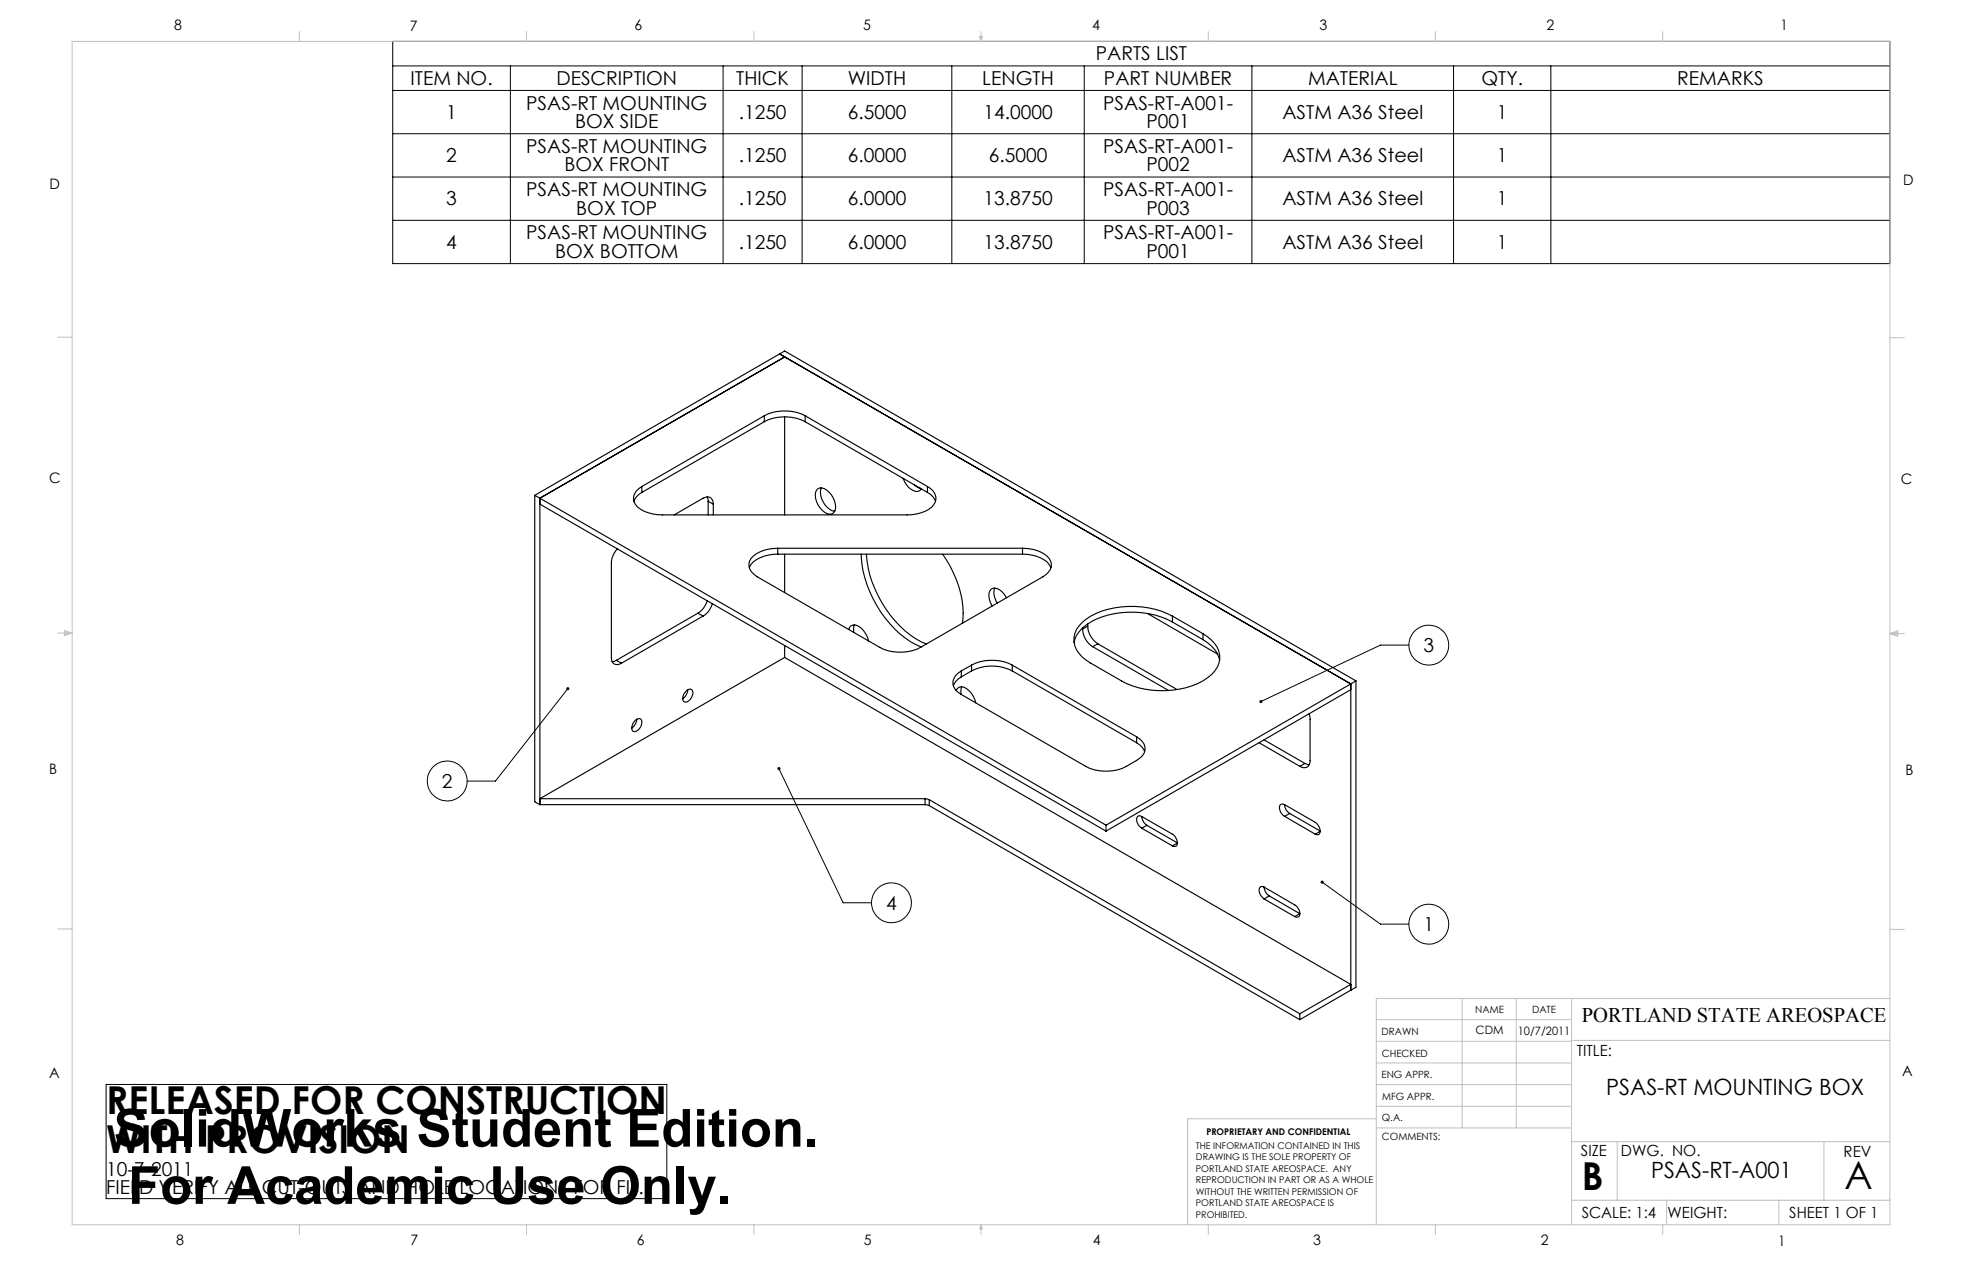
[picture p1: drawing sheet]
<svg xmlns="http://www.w3.org/2000/svg" width="432mm" height="279mm" viewBox="0 0 432 279" stroke-linecap="round" stroke-linejoin="round" font-family="sans-serif">
<g fill="none" stroke="#000" stroke-width=".22">
<path d="M86.4 9.1h329.5v48.9h-329.5zM86.4 14.5h329.5M86.4 19.9h329.5M112.3 14.5v43.5M159.1 14.5v43.5M176.5 14.5v43.5M209.5 14.5v43.5M238.6 14.5v43.5M275.5 14.5v43.5M319.9 14.5v43.5M341.3 14.5v43.5M86.4 29.4h329.5"/>
<path d="M86.4 38.9h329.5M86.4 48.5h329.5M125 151.5l-16 20.3h-6.2M310.1 141.9h-6.3l-26.3 12.4M171.4 169.1l14.2 29.5h6.2M291 194.1l12.8 9.2h6.3M23.4 238.6h123.4v25.1h-123.4z"/>
<circle cx="314.4" cy="141.9" r="4.4"/>
<circle cx="98.4" cy="171.8" r="4.4"/>
<circle cx="196.2" cy="198.6" r="4.4"/>
<circle cx="314.5" cy="203.3" r="4.4"/>
</g>
<g fill="none" stroke="#c0c0c0" stroke-width=".22">
<path d="M15.9 9.1h400v260.4h-400zM65.9 6.9v2.2M115.9 6.9v2.2M165.9 6.9v2.2M215.6 8h.6l-.3 1.1zM215.7 8l.2 1.1M215.9 6.9v2.2M216 8l-.1 1.1M265.9 6.9v2.2M315.9 6.9v2.2M365.9 6.9v2.2M12.7 74.2h3.2"/>
<path d="M415.9 74.3h3.2M12.7 139.3h3.2M14.2 139.1l1.7 .2M14.2 138.7l1.7 .6-1.7 .5zM15.9 139.3l-1.7 .3M415.9 139.4h3.2M415.9 139.4l1.8-.6v1.2zM415.9 139.4l1.8 .3M417.7 139.2l-1.8 .2M12.7 204.4h3.2M321.8 219.7v28.4M333.7 219.7v28.4"/>
<path d="M345.9 219.7v49.8M415.9 204.5h3.2M415.9 219.7h-113v49.8M302.9 233.9h43M302.9 229.1h43M302.9 224.3h43M302.9 238.6h43M345.9 228.9h70M302.9 248.1h43M302.9 243.4h43M302.9 246.1h-41.5v23.4M345.9 251.2h70"/>
<path d="M355.9 251.2v12.9M401.4 251.2v12.9M65.9 269.5v2.1M115.9 269.5v2.1M165.9 269.5v2.1M215.9 269.5v2.1M215.9 269.5l.3 .8h-.6zM265.9 269.5v2.1M315.9 269.5v2.1M345.9 264.1h70M365.9 269.5v2.1M366.8 264.1v5.4"/>
<path d="M391.5 264.1v5.4"/>
</g>
<path d="M290.8 193.8l.2 .3-.3-.2a.34 .34 0 0 0 .2 .5 .34 .34 0 0 0 .4-.4 .34 .34 0 0 0-.5-.2zM171.1 168.9a.34 .34 0 0 0 .2 .5 .34 .34 0 0 0 .4-.3 .34 .34 0 0 0-.4-.3l.1 .3-.1-.3zM124.7 151.3a.34 .34 0 0 0 0 .5 .34 .34 0 0 0 .5-.1 .34 .34 0 0 0 0-.5l-.2 .3 .2-.3zM277.3 154.1l-.1 .4 .3-.2-.3 .2a.34 .34 0 0 0 .4 .2 .34 .34 0 0 0 .2-.5 .34 .34 0 0 0-.5-.1z" fill="#000"/>
<g fill="none" stroke="#000" stroke-width=".25">
<path d="M171.6 77.9l125.7 72.6M171.6 77.9l1.1 .6-53.9 31.1M171.6 77.9l-53.9 31.1M171.6 77.9l1.1-.7 125.7 72.6M168.2 91.5a10 10 0 0 1 9 0M168.2 92.8a10 10 0 0 1 9 0M168.2 91.5l-26.9 15.5M168.2 91.5v1.3M168.2 92.8l-26.9 15.5M172.7 91.7v21.6M177.2 91.5l26.9 15.5M177.2 91.5v1.3"/>
<path d="M177.2 92.8l26.9 15.5M117.7 109l1.1 .6M117.7 109v67.4l1.1 .6M118.8 109.6v67.4M118.8 109.6l124.6 71.9M118.8 110.9l124.6 71.9M141.3 107a2.71 2.71 0 0 0-1.9 2.5 2.71 2.71 0 0 0 1.6 2.6 9.1 9.1 0 0 0 4.8 1.2h53.8a7.6 7.6 0 0 0 5.9-2.3 2.44 2.44 0 0 0-.7-3.5l-.7-.5M141.3 108.3a3.5 3.5 0 0 0-1.8 2M141.3 107v1.3M155.6 109.3l.3 1M155.9 110.3l1.1 .6M155.9 110.3v3"/>
<path d="M157 110.9a1.39 1.39 0 0 0-.7-1.4 1.39 1.39 0 0 0-1.6 .1l-6.3 3.7M157 110.9v2.4M180 107.5a2.41 2.41 0 0 1 3 1.3 3.9 3.9 0 0 1 .7 3.8 1.41 1.41 0 0 1-2.3 0 4.3 4.3 0 0 1-1.7-4.7zM180.7 107.3a4.4 4.4 0 0 0 3 5.2M198.8 105.2v.1a4.1 4.1 0 0 0 2.7 2.8 1.12 1.12 0 0 0 1.3-.6M201.2 106.6l.9 .7 .5 .2M204.1 108.3a3.5 3.5 0 0 1 1.8 2M204.1 107v1.3M135.9 120.8l-.7 .9a4.1 4.1 0 0 0-.7 2.2v20.7a1.34 1.34 0 0 0 .7 1.5 1.34 1.34 0 0 0 1.6-.2M153.6 134.9l1.1 .6M153.6 134.9l-18 10.4M154.7 135.5l-17.9 10.4"/>
<path d="M155.7 132.2l-.8 1.5-1.3 1.2M156.8 132.8l-.5 1.1a3.9 3.9 0 0 1-1.6 1.6M171.2 120.6a7.8 7.8 0 0 0-5.9 2.3 2.47 2.47 0 0 0 .7 3.5l27.6 16a10 10 0 0 0 9 0l26.9-15.5a2.72 2.72 0 0 0 1.4-4 7.3 7.3 0 0 0-5.9-2.3M171.2 121.9a7.8 7.8 0 0 0-5.9 2.3l-.4 .7M171.2 120.6h53.8M171.2 120.6v1.3M171.2 121.9h53.8M172.7 121.9v8.5M186.8 138.5a1.4 1.4 0 0 1 1-1 1.4 1.4 0 0 1 1.4 .4 5.3 5.3 0 0 1 1.9 3.1M188 137.5l-.1 .3v1.3M189.5 121.9a24.9 24.9 0 0 0 10.9 19.3l2.4 1.1M190.7 121.9a25 25 0 0 0 10.9 18.6l2.3 1.2"/>
<path d="M207.5 121.9a22.2 22.2 0 0 1 4.3 15.2M218.9 129.4a3.7 3.7 0 0 0 .6 3.3M221.5 131.5a3.2 3.2 0 0 0-2.9-2.1 2.06 2.06 0 0 0-.7 2.9l.5 1M225 121.9a7.6 7.6 0 0 1 5.9 2.3l.4 .7M225 120.6v1.3M238.3 138.4a4.8 4.8 0 0 0 2.2 3.9M238.3 138.1v.3M239.4 137.8a4.9 4.9 0 0 0 2.2 3.8M239.4 137.8l-1.1 .6M239.4 137.3v.5M252.6 135l15.4 8.9M258 135.5a20 20 0 0 0-17.9 0 6.3 6.3 0 0 0-3.7 5.7 6.7 6.7 0 0 0 3.7 4.7l6.7 3.9a19.7 19.7 0 0 0 18 0 6.2 6.2 0 0 0 3.6-5.6 6.7 6.7 0 0 0-3.6-4.8"/>
<path d="M258 136.8a19.7 19.7 0 0 0-17.9 0 6.7 6.7 0 0 0-3.7 4.6M258 135.5l6.8 3.9M258 135.5v1.3M258 136.8l6.8 3.9M264.8 139.4v1.3M135.6 145.3l-.9 .3M135.6 145.3l1.2 .6M139.6 158.7a.98 .98 0 0 1 1.6-.2 1.88 1.88 0 0 1-1.9 2.4 1.67 1.67 0 0 1 .3-2.2zM140.2 158.2a2.59 2.59 0 0 1-1.2 2M151.2 151.9l.4-.2a.69 .69 0 0 1 .9 .7 2.12 2.12 0 0 1-1.7 2.1 .87 .87 0 0 1-.5-1.3l.2-.5zM151.4 151.8a2.59 2.59 0 0 1-1.2 1.9M172.7 144.6l124.6 72-11.2 6.4"/>
<path d="M172.7 144.6l-53.9 31.1h84.8M172.7 142v2.6M210.4 151.9a1.41 1.41 0 0 1 2.4-.3 4.9 4.9 0 0 1 1.9 3M211.6 147.6a2.75 2.75 0 0 0-1.3 4.2l1.3 1 27.3 15.8a10.4 10.4 0 0 0 11.3-1.3 2.65 2.65 0 0 0 1.2-4.1l-1.2-1.1M211.6 148.9a3.7 3.7 0 0 0-1.8 1.9M211.6 147.6v1.3M211.6 151.1l-.1 .9v.8M213.8 146.3a9.9 9.9 0 0 1 9 0M213.8 147.6a9.9 9.9 0 0 1 9 0M213.8 146.3l-2.2 1.3M213.8 146.3v1.3M213.8 147.6l-2.2 1.3"/>
<path d="M222.8 146.3l27.4 15.8M222.8 146.3v1.3M222.8 147.6l27.4 15.8M240.5 142.3l16.7 9.6M241.6 141.6l-1.1 .7M241.6 141.6l17.4 10.1M264.8 140.7a7 7 0 0 1 3.6 4.6M288.1 157.1l.2 1.1v9.1a1.37 1.37 0 0 1-.6 1.5 1.37 1.37 0 0 1-1.6-.2M297.3 150.5v67.3M297.3 150.5l-53.9 31M297.3 151.7l-53.9 31.1M298.4 149.8v67.4l-1.1 .6"/>
<path d="M298.4 149.8l-1.1 .7M118.8 177h84.8M203.6 175.7l.9 .2M203.6 177l.9 .2M203.6 175.7v1.3M204.5 175.9l81.6 47.1M204.5 175.9v1.3M204.5 177.2l81.6 47.1M250.2 163.4a3.7 3.7 0 0 1 1.7 1.9M250.2 162.1v1.3M251.3 179.6l6.7 3.9a2.15 2.15 0 0 1 1 2.5l-.6 .2-.4-.1M251.3 179.6l-.8-.1a1.73 1.73 0 0 0 .8 2.7"/>
<path d="M251.3 179.6a2.44 2.44 0 0 0 1.1 2M277.1 163.4l9 5.2M278.2 162.8l9 5.2M282.7 177l-.7-.1a1.6 1.6 0 0 0 .3 2.4l.4 .3M282.7 177l6.8 3.9a2.15 2.15 0 0 1 .9 2.5l-.2 .2-.7-.1M282.7 177a2.34 2.34 0 0 0 1.1 2M282.7 179.6l6.8 3.9M283.8 179l6.8 3.8-1.1 .7M283.8 179l-1.1 .6M287.2 168l.9 .2M287.2 168l-1.1 .6M243.4 181.5v1.3"/>
<path d="M251.3 182.2l6.7 3.9M252.4 181.6l6.8 3.9-1.2 .6M252.4 181.6l-1.1 .6M278.2 195.2a.66 .66 0 0 0-.7-.2 .66 .66 0 0 0-.4 .6 2.41 2.41 0 0 0 1.1 2.2M278.2 195.2l6.7 3.9a2.12 2.12 0 0 1 1 2.5l-.6 .2-.4-.2M278.2 195.2v.2a2.52 2.52 0 0 0 1.1 1.7M278.2 197.8l6.7 3.8M279.3 197.1l6.8 3.9-1.2 .6M279.3 197.1l-1.1 .7M297.3 217.8l-11.2 6.5M286.1 223v1.3"/>
</g>
<g font-size="11.5">
<text x="25" y="252.3">SolidWorks Student Edition.</text>
<text x="28.2" y="264.9">For Academic Use Only.</text>
</g>
<g font-size="8.5">
<text x="23.4" y="245.2">RELEASED FOR CONSTRUCTION</text>
<text x="23.4" y="253.7">WITH PROVISION</text>
<text x="348.1" y="261.8">B</text>
<text x="405.9" y="261.6">A</text>
</g>
<g font-size="4.9">
<text x="353.5" y="241">PSAS-RT MOUNTING BOX</text>
<text x="363.4" y="259.2">PSAS-RT-A001</text>
</g>
<text font-size="4.6" x="348.1" y="224.8">PORTLAND STATE AREOSPACE</text>
<g font-size="4.2">
<text x="241.2" y="13.3">PARTS LIST</text>
<text x="90.4" y="18.7">ITEM NO.</text>
<text x="122.5" y="18.7">DESCRIPTION</text>
<text x="162.1" y="18.7">THICK</text>
<text x="186.6" y="18.7">WIDTH</text>
<text x="216.2" y="18.7">LENGTH</text>
<text x="243" y="18.7">PART NUMBER</text>
<text x="287.9" y="18.7">MATERIAL</text>
<text x="326" y="18.7">QTY.</text>
<text x="369.1" y="18.7">REMARKS</text>
<text x="98.2" y="26.1">1</text>
<text x="115.8" y="24.1">PSAS-RT MOUNTING</text>
<text x="126.6" y="28.2">BOX SIDE</text>
<text x="162.6" y="26.1">.1250</text>
<text x="186.6" y="26.1">6.5000</text>
<text x="216.4" y="26.1">14.0000</text>
<text x="242.8" y="24.1">PSAS-RT-A001-</text>
<text x="252.3" y="28.2">P001</text>
<text x="282.2" y="26.1">ASTM A36 Steel</text>
<text x="329.4" y="26.1">1</text>
<text x="98.2" y="35.7">2</text>
<text x="115.8" y="33.6">PSAS-RT MOUNTING</text>
<text x="162.6" y="35.7">.1250</text>
<text x="186.6" y="35.7">6.0000</text>
<text x="217.6" y="35.7">6.5000</text>
<text x="242.8" y="33.6">PSAS-RT-A001-</text>
<text x="282.2" y="35.7">ASTM A36 Steel</text>
<text x="329.4" y="35.7">1</text>
<text x="124.2" y="37.7">BOX FRONT</text>
<text x="252.3" y="37.7">P002</text>
<text x="98.2" y="45.2">3</text>
<text x="115.8" y="43.1">PSAS-RT MOUNTING</text>
<text x="126.8" y="47.3">BOX TOP</text>
<text x="162.6" y="45.2">.1250</text>
<text x="186.6" y="45.2">6.0000</text>
<text x="216.4" y="45.2">13.8750</text>
<text x="242.8" y="43.1">PSAS-RT-A001-</text>
<text x="252.3" y="47.3">P003</text>
<text x="282.2" y="45.2">ASTM A36 Steel</text>
<text x="329.4" y="45.2">1</text>
<text x="115.8" y="52.7">PSAS-RT MOUNTING</text>
<text x="242.8" y="52.7">PSAS-RT-A001-</text>
<text x="98.2" y="54.7">4</text>
<text x="122.2" y="56.8">BOX BOTTOM</text>
<text x="162.6" y="54.7">.1250</text>
<text x="186.6" y="54.7">6.0000</text>
<text x="216.4" y="54.7">13.8750</text>
<text x="252.3" y="56.8">P001</text>
<text x="282.2" y="54.7">ASTM A36 Steel</text>
<text x="329.4" y="54.7">1</text>
<text x="313.3" y="143.5">3</text>
<text x="97.3" y="173.4">2</text>
<text x="195" y="200.2">4</text>
<text x="313.3" y="204.9">1</text>
<text x="23.4" y="258.7">10-7-2011</text>
<text x="23.4" y="262.8">FIELD VERIFY ALL CUT-OUTS AND HOLE LOCATIONS FOR FIT.</text>
</g>
<g font-size="3.4">
<text x="347.1" y="232.3">TITLE:</text>
<text x="347.9" y="254.3">SIZE</text>
<text x="356.7" y="254.4">DWG. NO.</text>
<text x="405.7" y="254.5">REV</text>
<text x="348.1" y="267.9">SCALE: 1:4</text>
<text x="367" y="268">WEIGHT:</text>
<text x="393.8" y="267.9">SHEET 1 OF 1</text>
</g>
<g font-size="3.2">
<text x="38.3" y="6.7">8</text>
<text x="90.2" y="6.7">7</text>
<text x="139.7" y="6.5">6</text>
<text x="190" y="6.5">5</text>
<text x="240.4" y="6.5">4</text>
<text x="290.4" y="6.7">3</text>
<text x="340.4" y="6.5">2</text>
<text x="391.9" y="6.7">1</text>
<text x="10.9" y="41.6">D</text>
<text x="418.9" y="40.7">D</text>
<text x="10.9" y="106.3">C</text>
<text x="418.4" y="106.4">C</text>
<text x="10.8" y="170.2">B</text>
<text x="419.4" y="170.6">B</text>
<text x="10.8" y="237.2">A</text>
<text x="418.6" y="236.8">A</text>
<text x="38.8" y="273.8">8</text>
<text x="90.4" y="273.8">7</text>
<text x="140.2" y="273.8">6</text>
<text x="190.1" y="273.9">5</text>
<text x="240.5" y="273.8">4</text>
<text x="289" y="273.9">3</text>
<text x="339.1" y="273.8">2</text>
<text x="391.4" y="274.1">1</text>
</g>
<g font-size="2.5">
<text x="324.8" y="227.6">CDM</text>
<text x="334" y="227.7">10/7/2011</text>
</g>
<g font-size="2.2">
<text x="304.1" y="227.7">DRAWN</text>
<text x="324.7" y="222.9">NAME</text>
<text x="337.2" y="222.9">DATE</text>
<text x="304.1" y="232.6">CHECKED</text>
<text x="304" y="237.2">ENG APPR.</text>
<text x="304.2" y="241.9">MFG APPR.</text>
<text x="304.1" y="246.7">Q.A.</text>
<text x="304.1" y="250.9">COMMENTS:</text>
</g>
<g font-size="2">
<text x="265.5" y="249.6">PROPRIETARY AND CONFIDENTIAL</text>
<text x="263.2" y="252.8">THE INFORMATION CONTAINED IN THIS</text>
<text x="263.2" y="255.3">DRAWING IS THE SOLE PROPERTY OF</text>
<text x="263.2" y="257.8">PORTLAND STATE AREOSPACE. ANY</text>
<text x="263.2" y="260.4">REPRODUCTION IN PART OR AS A WHOLE</text>
<text x="263.2" y="262.9">WITHOUT THE WRITTEN PERMISSION OF</text>
<text x="263.2" y="265.4">PORTLAND STATE AREOSPACE IS</text>
<text x="263.2" y="267.9">PROHIBITED.</text>
</g>
</svg>
